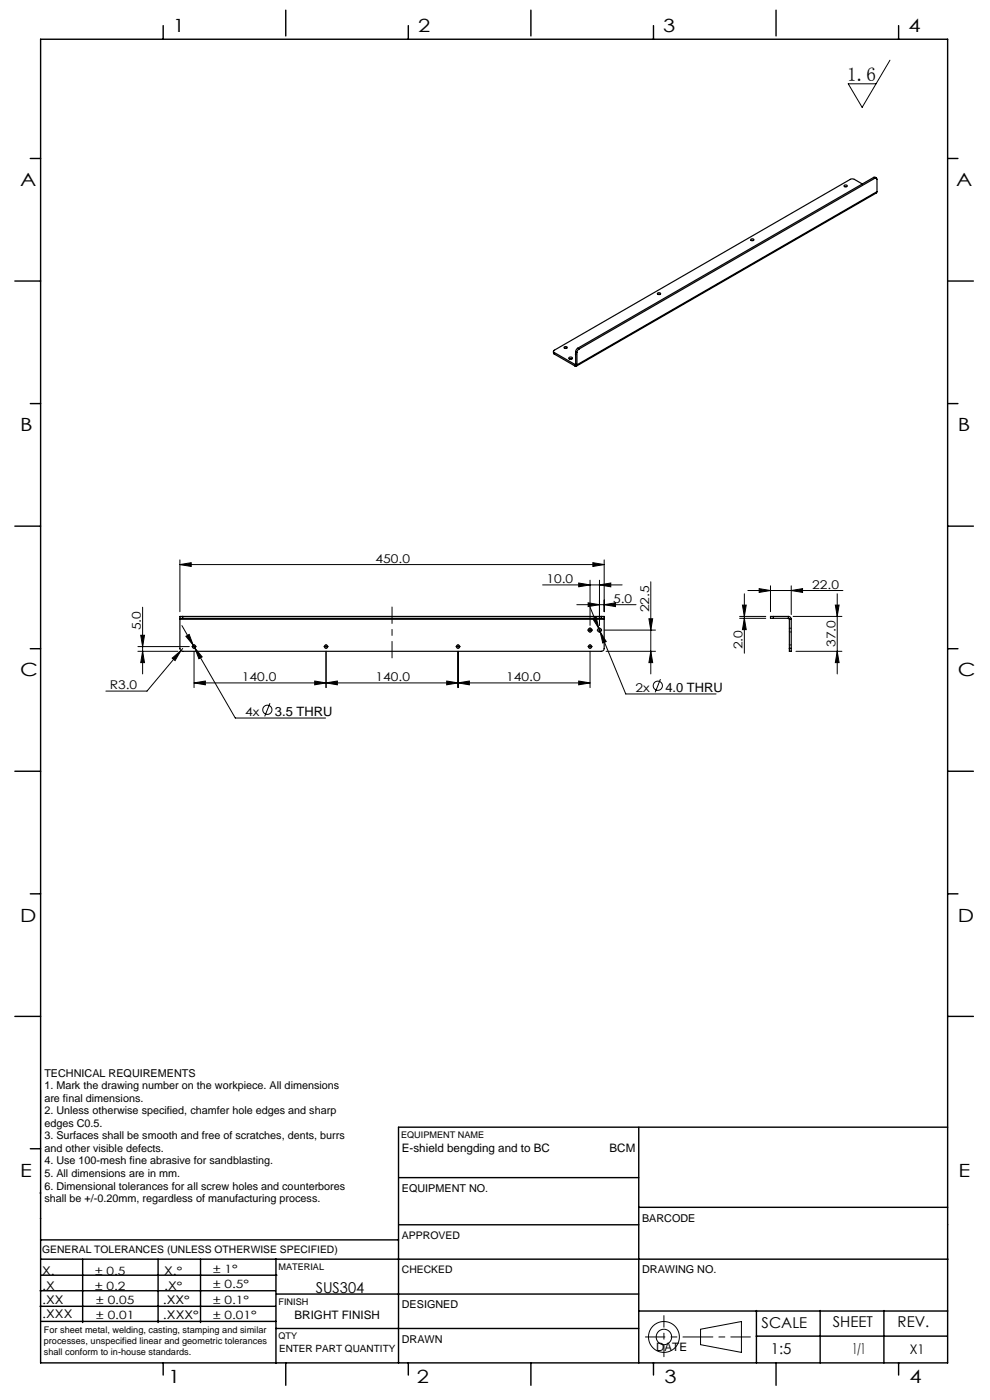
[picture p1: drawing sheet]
<svg xmlns="http://www.w3.org/2000/svg" width="210mm" height="297mm" viewBox="0 0 210 297" stroke-linecap="round" stroke-linejoin="round" font-family="sans-serif">
<g fill="none" stroke="#000" stroke-width=".21">
<path d="M188.8 12.8l-5.9 10-3-5h5.9M38.2 119.8l2.4-.4v.8zM38.2 118.8v11M38.2 119.8h90M125.8 119.4l2.4 .4-2.4 .4zM128.2 118.8v11M29.3 137.2h10.9M29.3 138.2h8.5M29.9 134.8h.8l-.4 2.4zM30.3 128.8v14.2M30.3 138.2l.4 2.4h-.8zM36.5 139.6l1.9-1.6-1.3 2.1z"/>
<path d="M38.6 132.7l11.3 19.6h19.2M38.8 137.6l-7.6 9h-8.7M39.4 135l.7-.4 .9 2.3zM41.1 137.2h.2M41.2 138.2v7.7M41.2 137.1v.2M41.3 137.5l1.6 1.9-.7 .4zM69.1 137.2h.2M69.2 138.2v7.7M69.2 137.1v.2M97.1 137.2h.2M97.2 137.1v.2"/>
<path d="M97.2 138.2v7.7M115.1 124.1h16.9M122.4 128.3h12.5M122.8 123.7l2.4 .4-2.4 .4zM124.8 127.9l2.4 .4-2.4 .4zM125.1 137.2h.2M125.1 133.7h.2M125.2 133.6v.2M125.2 137.1v.2M125.2 138.2v7.7M125.2 123.1v9.6M125.2 128.9l7.5 18.3h19.2"/>
<path d="M125.7 131.2l.8-.3 .5 2.4zM127.1 133.7h.2M127.2 133.6v.2M127.2 124.1l2.4-.4v.8zM127.2 123.1v9.6M127.3 134l1.3 2.1-.7 .3zM128.2 128.3l2.4-.4v.8zM128.2 133.7h10.8M128.6 138.2h10.4M137.6 131.3h.8l-.4 2.4zM138 123.4v19.6M138 138.2l.4 2.4h-.8z"/>
<path d="M156.9 131.2h5.5M156.9 130.8h5.5M157.5 128.4h.8l-.4 2.4zM157.9 126v12.6M157.9 131.2l.4 2.4h-.8zM158.6 125.3h20.2M161 124.9l2.4 .4-2.4 .4zM163.4 124.3v5.5M167.8 125.3l2.4-.4v.8zM167.8 124.3v6.1M168.2 130.8h10.4M168.8 138.2h9.8"/>
<path d="M177.2 128.4h.8l-.4 2.4zM177.6 138.2l.4 2.4h-.8zM177.6 126v17M41.2 144.9l2.4-.4v.8zM41.2 144.9h84M57.3 149.2l-1.1 2.8M66.8 144.5l2.4 .4-2.4 .4zM69.2 144.9l2.4-.4v.8zM94.8 144.5l2.4 .4-2.4 .4zM97.2 144.9l2.4-.4v.8zM122.8 144.5l2.4 .4-2.4 .4zM140.1 144.1l-1.1 2.8"/>
<path d="M8.6 231.2v9.4M201 259.8h.1M148.6 282l8.7-1.6v6.5l-8.7-1.6z"/>
<circle cx="56.7" cy="150.6" r=".98"/>
<circle cx="139.5" cy="145.5" r=".98"/>
<circle cx="140.8" cy="283.6" r="3.3"/>
<circle cx="140.8" cy="283.6" r="1.64"/>
</g>
<g fill="none" stroke="#000" stroke-width=".3">
<path d="M8.6 8.3h192.4v280.8h-192.4zM34.6 5.4v2.9M60.6 2.2v5.4M86.6 5.4v2.9M112.6 2.2v5.4M138.6 5.4v2.9M164.6 2.2v5.4M190.6 5.4v2.9M6.4 33.6h2.2M201 33.6h2.2M3.2 59.6h5.4M201 59.6h5.5"/>
<path d="M6.4 85.6h2.2M201 85.6h2.2M3.2 111.6h5.4M201 111.6h5.5M6.4 137.6h2.2M201 137.6h2.2M3.2 163.6h5.4M201 163.6h5.5M6.4 189.6h2.2M201 189.6h2.2M3.2 215.6h5.4M201 215.6h5.5"/>
<path d="M135.5 239.1v50M201 239.1h-116.5v50M6.4 243.7h2.2M8.5 253.1h.1M8.6 258.5h.1M84.6 259.8h50.9M84.6 249.8h50.9M135.5 256.1h65.5M8.5 277.1h49.9M8.5 273.8h49.9M8.6 267.1h75.9M8.6 263h75.9"/>
<path d="M8.8 270.5h49.9M17.5 267.1v13.5M33.5 267.1v13.5M42.5 267.1v13.5M58.5 267.1v22.1M84.6 267.1h116.5M135.5 278.1h65.5M135.5 274.5h-76.9M160.5 278v11.1M174 278v11.1M187.5 278v11.1M8.8 280.3h49.7"/>
<path d="M34.6 289.1v2.6M60.6 289.1v4.8M86.6 289.1v2.6M112.6 289.1v4.8M135.5 281.8h-77M138.6 289.1v2.6M160.4 283.5h40.6M164.6 289.1v4.8M190.6 289.1v2.6"/>
</g>
<path d="M136.9 283.6h22.3" fill="none" stroke="#000" stroke-width=".21" stroke-dasharray="6.3 1.3 1.3 1.3" stroke-dashoffset="2.2"/>
<path d="M140.8 287.8v-8.7" fill="none" stroke="#000" stroke-width=".21" stroke-dasharray="6.3 1.3 1.3 1.3" stroke-dashoffset="3.9"/>
<g fill="none" stroke="#000" stroke-width=".21" stroke-dasharray="15.2 1.3 1.3 1.3">
<path d="M41 137.2h-.3M41.2 137.4v.2M41.2 137v-.3M41.4 137.2h.2M69 137.2h-.3M69.2 137.4v.2M69.2 137v-.3M69.4 137.2h.2M97 137.2h-.3M97.2 137.4v.2M97.2 137v-.3M97.4 137.2h.2"/>
<path d="M125 137.2h-.3M125 133.7h-.3M125.2 137.4v.2M125.2 137v-.3M125.2 133.9v.3M125.2 133.5v-.3M125.4 137.2h.2M125.4 133.7h.3M127 133.7h-.3M127.2 133.9v.3M127.2 133.5v-.3M127.4 133.7h.3"/>
</g>
<path d="M83.2 139.6v-10.8" fill="none" stroke="#000" stroke-width=".21" stroke-dasharray="15.2 1.3 1.3 1.3" stroke-dashoffset="11.7"/>
<g fill="#000">
<path d="M38.2 119.8l2.4-.4v.8zM125.8 119.4l2.4 .4-2.4 .4zM124.8 127.9l2.4 .4-2.4 .4zM128.2 128.3l2.4-.4v.8z"/>
<path d="M30.3 138.2l.4 2.4h-.8zM29.9 134.8h.8l-.4 2.4z"/>
<path d="M39.4 135l1.6 1.9-.9-2.3zM41.3 137.5l.9 2.3 .7-.4zM36.5 139.6l.6 .5 1.3-2.1zM125.7 131.2l1.3 2.1-.5-2.4zM127.3 134l.6 2.4 .7-.3z"/>
<path d="M122.8 123.7l2.4 .4-2.4 .4zM127.2 124.1l2.4-.4v.8z"/>
<path d="M137.6 131.3h.8l-.4 2.4zM138 138.2l.4 2.4h-.8z"/>
<path d="M157.9 131.2l.4 2.4h-.8zM157.5 128.4h.8l-.4 2.4z"/>
<path d="M161 124.9l2.4 .4-2.4 .4zM167.8 125.3l2.4-.4v.8z"/>
<path d="M177.2 128.4h.8l-.4 2.4zM177.6 138.2l.4 2.4h-.8z"/>
<path d="M41.2 144.9l2.4-.4v.8zM66.8 144.5l2.4 .4-2.4 .4z"/>
<path d="M69.2 144.9l2.4-.4v.8zM94.8 144.5l2.4 .4-2.4 .4zM97.2 144.9l2.4-.4v.8zM122.8 144.5l2.4 .4-2.4 .4z"/>
</g>
<g fill="none" stroke="#000" stroke-width=".25">
<path d="M179.1 39.4a.31 .31 0 0 1 .3-.2 .31 .31 0 0 1 .2 .4h-.5zM179.2 39.6h.4M182.9 39l-1.8-1h-.7l-62.8 36.3a.26 .26 0 0 0-.2 .2 .26 .26 0 0 0 .2 .3M185.3 37.6l.6 .2M185.3 37.6l.3 .2M185.3 37.6l-62.8 36.3M185.6 37.8a.26 .26 0 0 1 .3 0 .26 .26 0 0 1 .1 .2v2.7M185.6 37.8l-62.8 36.3M159.3 50.8a.31 .31 0 0 1 .3-.2 .31 .31 0 0 1 .2 .4h-.5zM159.4 51h.4M186 40.7l-.1 .2-63.6 36.8M186 40.7l-63.6 36.7"/>
<path d="M117.4 74.5l.2 .6M117.6 75.1l4.4 2.5M117.6 74.8v.3M117.6 74.8l4.4 2.5M119.7 73.6a.31 .31 0 0 1 .3-.1 .31 .31 0 0 1 .2 .4h-.5zM119.8 73.9h.4M120.7 75.9a.41 .41 0 0 1 .4-.2 .41 .41 0 0 1 .3 .4 .41 .41 0 0 1-.4 .1 .41 .41 0 0 1-.3-.3zM120.8 76.1h.5M122 77.3v.3M122.1 77.2l-.1 .1M122.1 75v.3M122.1 74.6l.3 .2"/>
<path d="M122.1 77.2l.3 .2M122.1 74.6v2.6M122.4 77.4a.26 .26 0 0 1-.1 .3 .26 .26 0 0 1-.3-.1M122.4 74.8v2.6M122.5 73.9l-.4 .7M122.5 73.9l.3 .2M122.8 74.1l-.4 .7M139.5 62.2a.31 .31 0 0 1 .3-.1 .31 .31 0 0 1 .2 .3h-.5zM139.6 62.5h.4M38.2 131.2h.6M38.2 131.2v.2M38.2 131.4v6.2a.6 .6 0 0 0 .6 .6h88.8a.6 .6 0 0 0 .6-.6v-6.2"/>
<path d="M38.2 131.4h90M38.8 130.8h-.6v.4M38.8 130.8v.4M38.8 130.8h88.8M38.8 131.2h88.8M127.6 130.8h.6v.4M127.6 131.2h.6M127.6 130.8v.4M128.2 131.2v.2M164 130.8h-.6v.4h.6M164 130.8h3.2M164 131.2h3.2"/>
<path d="M164 130.8v.4M167.2 130.8a.6 .6 0 0 1 .6 .6M167.2 131.2l.2 .2M167.2 130.8v.4M167.4 137.6v.6h.4v-.6M167.4 131.4h.4M167.4 137.6h.4M167.4 131.4v6.2M167.8 131.4v6.2"/>
<circle cx="41.2" cy="137.2" r=".35"/>
<circle cx="69.2" cy="137.2" r=".35"/>
<circle cx="97.2" cy="137.2" r=".35"/>
<circle cx="125.2" cy="137.2" r=".35"/>
<circle cx="125.2" cy="133.7" r=".4"/>
<circle cx="127.2" cy="133.7" r=".4"/>
</g>
<path d="M167.4 134.1h.4M167.4 137.5h.4M167.8 133.3h-.4M167.8 136.8h-.4" fill="none" stroke="#000" stroke-width=".21" stroke-dasharray="1.3 .6"/>
<text font-size="4.1" x="179.7" y="17.2">1.6</text>
<g font-size="3.9">
<text x="36.7" y="6.9">1</text>
<text x="88.7" y="6.9">2</text>
<text x="140.7" y="6.9">3</text>
<text x="192.7" y="6.9">4</text>
<text x="4.2" y="39.5">A</text>
<text x="202.9" y="39.5">A</text>
<text x="4.2" y="91.5">B</text>
<text x="203.2" y="91.5">B</text>
<text x="4.2" y="143.5">C</text>
<text x="203.2" y="143.5">C</text>
<text x="4.2" y="195.5">D</text>
<text x="203.2" y="195.5">D</text>
<text x="4.2" y="249.6">E</text>
<text x="203.3" y="249.6">E</text>
<text x="35.7" y="293.4">1</text>
<text x="88.4" y="293.4">2</text>
<text x="141" y="293.4">3</text>
<text x="193" y="293.4">4</text>
</g>
<g font-size="3.2">
<text x="67" y="274.2">SUS304</text>
<text x="161.6" y="281.7">SCALE</text>
<text x="176.7" y="281.5">SHEET</text>
<text x="190.4" y="281.5">REV.</text>
<text x="163.5" y="287.3">1:5</text>
<text x="180.8" y="287.3">1/1</text>
</g>
<text font-size="2.8" x="193" y="287.3">X1</text>
<g font-size="2.7">
<text x="141.2" y="146.8">4.0 THRU</text>
<text x="58.3" y="151.9">3.5 THRU</text>
</g>
<g font-size="2.6">
<text x="79.7" y="119.4">450.0</text>
<text x="115.9" y="123.7">10.0</text>
<text x="172.3" y="124.9">22.0</text>
<text x="130" y="127.9">5.0</text>
<text x="137.7" y="129.9" transform="rotate(-90 137.7 129.9)">22.5</text>
<text x="29.9" y="133.7" transform="rotate(-90 29.9 133.7)">5.0</text>
<text x="157.5" y="137.8" transform="rotate(-90 157.5 137.8)">2.0</text>
<text x="177.2" y="137.2" transform="rotate(-90 177.2 137.2)">37.0</text>
<text x="23.3" y="146.2">R3.0</text>
<text x="51.3" y="144.5">140.0</text>
<text x="79.7" y="144.5">140.0</text>
<text x="107.4" y="144.5">140.0</text>
<text x="134.8" y="146.8">2x</text>
<text x="52" y="151.9">4x</text>
</g>
<g font-size="2.5">
<text x="85.2" y="244.4">E-shield bengding and to BC</text>
<text x="129.3" y="244.4">BCM</text>
<text x="8.9" y="273.6">.X</text>
<text x="8.9" y="270.4">X.</text>
<text x="34.8" y="273.7">.X°</text>
<text x="34.8" y="270.5">X.°</text>
<text x="9" y="276.7">.XX</text>
<text x="9" y="279.7">.XXX</text>
<text x="34.5" y="276.7">.XX°</text>
<text x="34.6" y="279.8">.XXX°</text>
<text x="62.5" y="279.8">BRIGHT FINISH</text>
<text x="139.2" y="286.6">DATE</text>
</g>
<g font-size="2.4">
<text x="45.2" y="270">± 1°</text>
<text x="20.2" y="270.4">± 0.5</text>
<text x="20.2" y="273.7">± 0.2</text>
<text x="45.2" y="273.2">± 0.5°</text>
<text x="20.4" y="279.7">± 0.01</text>
<text x="20.4" y="276.7">± 0.05</text>
<text x="45.2" y="276.7">± 0.1°</text>
<text x="45.2" y="279.7">± 0.01°</text>
</g>
<g font-size="2.3">
<text x="9.4" y="228.4">TECHNICAL REQUIREMENTS</text>
<text x="9.4" y="231.1">1. Mark the drawing number on the workpiece. All dimensions</text>
<text x="9.4" y="233.7">are final dimensions.</text>
<text x="9.4" y="236.4">2. Unless otherwise specified, chamfer hole edges and sharp</text>
<text x="9.4" y="239">edges C0.5.</text>
<text x="9.4" y="241.7">3. Surfaces shall be smooth and free of scratches, dents, burrs</text>
<text x="9.4" y="244.4">and other visible defects.</text>
<text x="9.4" y="247">4. Use 100-mesh fine abrasive for sandblasting.</text>
<text x="9.4" y="249.7">5. All dimensions are in mm.</text>
<text x="9.4" y="252.4">6. Dimensional tolerances for all screw holes and counterbores</text>
<text x="9.4" y="255">shall be +/-0.20mm, regardless of manufacturing process.</text>
<text x="85.2" y="252.9">EQUIPMENT NO.</text>
<text x="136.2" y="259.2">BARCODE</text>
<text x="136.2" y="270.2">DRAWING NO.</text>
<text x="85.2" y="277.6">DESIGNED</text>
<text x="85.2" y="284.9">DRAWN</text>
</g>
<g font-size="2.2">
<text x="85.2" y="262.8">APPROVED</text>
<text x="8.9" y="265.9">GENERAL TOLERANCES (UNLESS OTHERWISE SPECIFIED)</text>
<text x="85.2" y="270.1">CHECKED</text>
</g>
<text font-size="2.1" x="59.2" y="286.7">ENTER PART QUANTITY</text>
<g font-size="1.9">
<text x="85.1" y="241.5">EQUIPMENT NAME</text>
<text x="59.1" y="269.5">MATERIAL</text>
<text x="59.1" y="276.9">FINISH</text>
<text x="9.3" y="282.9">For sheet metal, welding, casting, stamping and similar</text>
<text x="9.3" y="285.1">processes, unspecified linear and geometric tolerances</text>
<text x="9.3" y="287.4">shall conform to in-house standards.</text>
<text x="59.1" y="284.2">QTY</text>
</g>
</svg>
